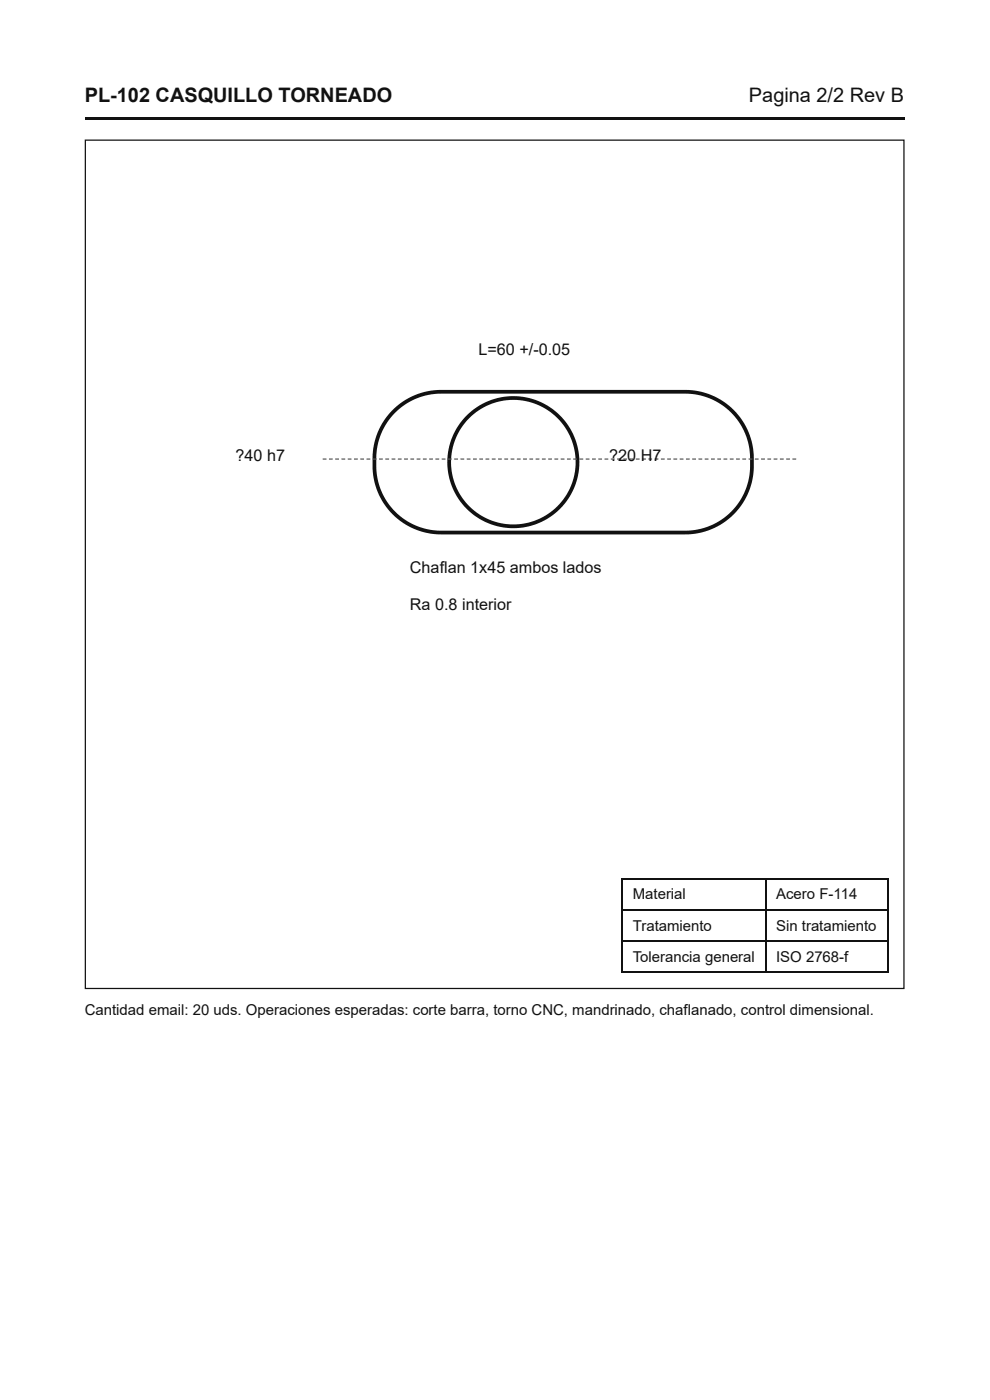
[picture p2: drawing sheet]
<svg xmlns="http://www.w3.org/2000/svg" width="210mm" height="297mm" viewBox="0 0 210 297" stroke-linecap="round" stroke-linejoin="round" font-family="sans-serif">
<path d="M18 24.9h174.1v.5h-174.1z" fill="#111"/>
<path d="M18.1 29.8h173.9v180.1h-173.9z" fill="none" stroke="#111" stroke-width=".26"/>
<g fill="none" stroke="#111" stroke-width=".79" stroke-linecap="butt">
<path d="M83.7 87.4a14.2 14.2 0 0 1 10-4.2h51.8a14.2 14.2 0 0 1 14.2 14.2v1.6a14.2 14.2 0 0 1-14.2 14.1h-51.8a14.2 14.2 0 0 1-14.2-14.1v-1.6a14.2 14.2 0 0 1 4.2-10z"/>
<circle cx="109" cy="98.2" r="13.6"/>
</g>
<path d="M68.5 97.4h.8v.2h-.8zM69.9 97.4h.8v.2h-.8zM71.2 97.4h.8v.2h-.8zM72.5 97.4h.8v.2h-.8zM73.8 97.4h.8v.2h-.8zM75.2 97.4h.8v.2h-.8zM76.5 97.4h.8v.2h-.8zM77.8 97.4h.8v.2h-.8zM79.2 97.4h.8v.2h-.8zM80.5 97.4h.8v.2h-.8zM81.8 97.4h.8v.2h-.8zM83.2 97.4h.8v.2h-.8zM84.5 97.4h.8v.2h-.8zM85.8 97.4h.8v.2h-.8zM87.1 97.4h.8v.2h-.8zM88.5 97.4h.8v.2h-.8zM89.8 97.4h.8v.2h-.8zM91.1 97.4h.8v.2h-.8zM92.5 97.4h.8v.2h-.8zM93.8 97.4h.8v.2h-.8zM95.1 97.4h.8v.2h-.8zM96.5 97.4h.8v.2h-.8zM97.8 97.4h.8v.2h-.8zM99.1 97.4h.8v.2h-.8zM100.4 97.4h.8v.2h-.8zM101.8 97.4h.8v.2h-.8zM103.1 97.4h.8v.2h-.8zM104.4 97.4h.8v.2h-.8zM105.8 97.4h.8v.2h-.8zM107.1 97.4h.8v.2h-.8zM108.4 97.4h.8v.2h-.8zM109.8 97.4h.7v.2h-.7zM111.1 97.4h.8v.2h-.8zM112.4 97.4h.8v.2h-.8zM113.7 97.4h.8v.2h-.8zM115.1 97.4h.8v.2h-.8zM116.4 97.4h.8v.2h-.8zM117.7 97.4h.8v.2h-.8zM119.1 97.4h.8v.2h-.8zM120.4 97.4h.8v.2h-.8zM121.7 97.4h.8v.2h-.8zM123.1 97.4h.7v.2h-.7zM124.4 97.4h.8v.2h-.8zM125.7 97.4h.8v.2h-.8zM127 97.4h.8v.2h-.8zM128.4 97.4h.8v.2h-.8zM129.7 97.4h.8v.2h-.8zM131 97.4h.8v.2h-.8zM132.4 97.4h.8v.2h-.8zM133.7 97.4h.8v.2h-.8zM135 97.4h.8v.2h-.8zM136.4 97.4h.7v.2h-.7zM137.7 97.4h.8v.2h-.8zM139 97.4h.8v.2h-.8zM140.3 97.4h.8v.2h-.8zM141.7 97.4h.8v.2h-.8zM143 97.4h.8v.2h-.8zM144.3 97.4h.8v.2h-.8zM145.7 97.4h.8v.2h-.8zM147 97.4h.8v.2h-.8zM148.3 97.4h.8v.2h-.8zM149.7 97.4h.7v.2h-.7zM151 97.4h.8v.2h-.8zM152.3 97.4h.8v.2h-.8zM153.6 97.4h.8v.2h-.8zM155 97.4h.8v.2h-.8zM156.3 97.4h.8v.2h-.8zM157.6 97.4h.8v.2h-.8zM159 97.4h.8v.2h-.8zM160.3 97.4h.8v.2h-.8zM161.6 97.4h.8v.2h-.8zM163 97.4h.7v.2h-.7zM164.3 97.4h.8v.2h-.8zM165.6 97.4h.8v.2h-.8zM166.9 97.4h.8v.2h-.8zM168.3 97.4h.8v.2h-.8z" fill="#555"/>
<path d="M132 186.7h56.6M132 193.3h56.6M132 199.9h56.6M132.2 186.5v20.1M162.6 186.5v20.1M188.5 186.5v20.1M132 206.5h56.6" fill="none" stroke="#111" stroke-width=".26"/>
<g font-size="4.2" fill="#111">
<text x="18" y="21.7">PL-102 CASQUILLO TORNEADO</text>
<text x="159" y="21.7">Pagina 2/2 Rev B</text>
</g>
<g font-size="3.4" fill="#111">
<text x="101.6" y="75.4">L=60 +/-0.05</text>
<text x="50" y="97.9">?40 h7</text>
<text x="129.4" y="97.9">?20 H7</text>
<text x="87.1" y="121.7">Chaflan 1x45 ambos lados</text>
<text x="87.1" y="129.6">Ra 0.8 interior</text>
</g>
<g font-size="3.2" fill="#111">
<text x="134.4" y="191">Material</text>
<text x="164.8" y="191">Acero F-114</text>
<text x="134.4" y="197.6">Tratamiento</text>
<text x="164.8" y="197.6">Sin tratamiento</text>
<text x="134.4" y="204.3">Tolerancia general</text>
<text x="164.8" y="204.3">ISO 2768-f</text>
<text x="18" y="215.6">Cantidad email: 20 uds. Operaciones esperadas: corte barra, torno CNC, mandrinado, chaflanado, control dimensional.</text>
</g>
</svg>
